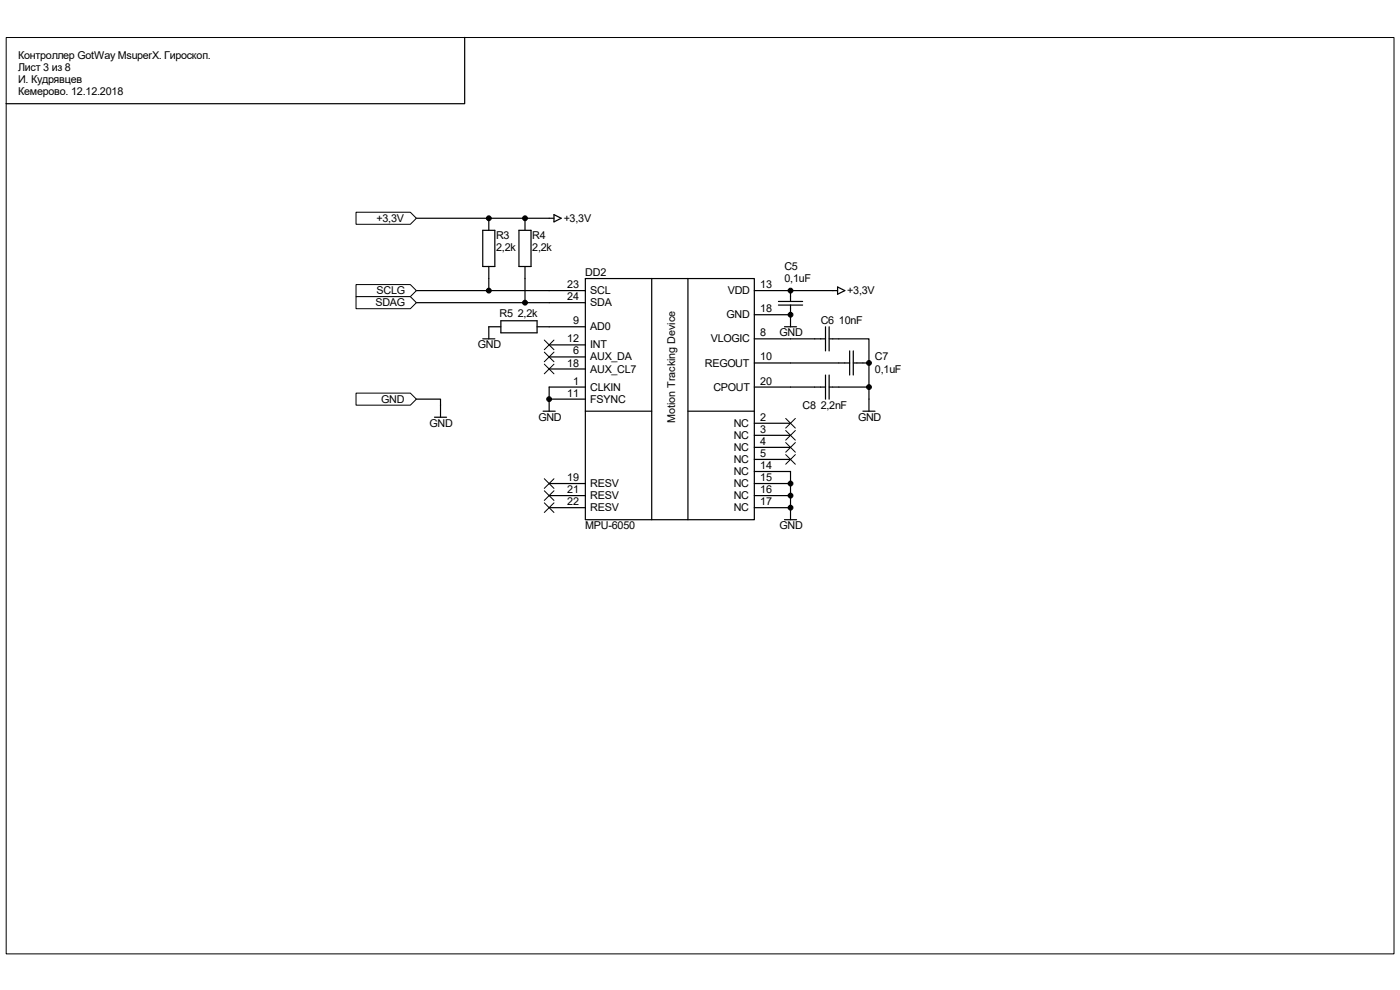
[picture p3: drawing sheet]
<svg xmlns="http://www.w3.org/2000/svg" width="297mm" height="210mm" viewBox="0 0 297 210" stroke-linecap="round" stroke-linejoin="round" font-family="sans-serif">
<g fill="none" stroke="#000" stroke-width=".21">
<path d="M1.3 8h294.4v194.4h-294.4zM115.5 72.1l2 2.1M115.5 74.7l2 2M115.5 77.3l2 2M117.5 72.1l-2 2.1M117.5 74.7l-2 2M117.5 77.3l-2 2M166.7 88.8l2 2M166.7 91.3l2 2.1M166.7 93.9l2 2M166.7 96.4l2 2.1M168.7 88.8l-2 2"/>
<path d="M168.7 91.3l-2 2.1M168.7 93.9l-2 2M168.7 96.4l-2 2.1M115.5 101.6l2 2M115.5 104.1l2 2.1M115.5 106.7l2 2M117.5 101.6l-2 2M117.5 104.1l-2 2.1M117.5 106.7l-2 2"/>
</g>
<g fill="none" stroke="#000" stroke-width=".26">
<path d="M88.3 46.3h29.2M102.4 48.9h2.6v7.6h-2.6zM103.7 46.3v2.6M103.7 56.5v5.2M110.1 48.9h2.6v7.6h-2.6zM111.4 46.3v2.6M111.4 56.5v7.7M117.5 45.5l1.6 .8-1.6 .8zM88.3 61.7h28.2M88.3 64.2h28.2M102.4 71.9h2.6M106.3 69.3h-2.6v2.6"/>
<path d="M106.3 68h7.6v2.6h-7.6zM113.9 69.3h2.6M165.1 64.7h5.2M165.1 64h5.2M166.4 69.3h2.6M167.7 71.9h7.4M167.7 64.7v4.6M167.7 77h12.6M175.1 69.3v5.1M175.1 79.6v5.1M175.9 71.9h8.5v15.3M175.9 69.3v5.1"/>
<path d="M175.9 79.6v5.1M177.7 61.7h-10v2.3M177.7 60.9l1.5 .8-1.5 .7zM180.3 74.4v5.2M181 74.4v5.2M181 77h3.4M115.2 87.2h2.6M116.5 82.1v5.1M167.7 82.1h7.4M175.9 82.1h8.5M183.1 87.2h2.5M166.4 110.3h2.6"/>
<path d="M167.7 100v10.3"/>
</g>
<g fill="#000" stroke="#000" stroke-width=".21">
<circle cx="103.7" cy="46.3" r=".51"/>
<circle cx="111.4" cy="46.3" r=".51"/>
<circle cx="103.7" cy="61.6" r=".51"/>
<circle cx="111.4" cy="64.2" r=".51"/>
<circle cx="167.7" cy="66.8" r=".51"/>
<circle cx="167.7" cy="61.6" r=".51"/>
<circle cx="184.4" cy="77" r=".51"/>
<circle cx="116.5" cy="84.7" r=".51"/>
<circle cx="184.4" cy="82.1" r=".51"/>
<circle cx="167.7" cy="102.6" r=".51"/>
<circle cx="167.7" cy="105.1" r=".51"/>
<circle cx="167.7" cy="107.7" r=".51"/>
</g>
<g fill="#fff" stroke="#000" stroke-width=".21">
<path d="M75.5 45h11.6l1.2 1.3-1.2 1.3h-11.6z" fill-rule="evenodd"/>
<path d="M75.5 83.4h11.6l1.2 1.3-1.2 1.3h-11.6z" fill-rule="evenodd"/>
</g>
<path d="M88.3 84.7h5.2v3.8M92.2 88.5h2.5" fill="none" stroke="#000" stroke-width=".26"/>
<g fill="#fff" stroke="#000" stroke-width=".21">
<path d="M75.5 60.4h11.6l1.2 1.3-1.2 1.2h-11.6z" fill-rule="evenodd"/>
<path d="M75.5 62.9h11.6l1.2 1.3-1.2 1.3h-11.6z" fill-rule="evenodd"/>
</g>
<g fill="none" stroke="#000" stroke-width=".26">
<path d="M98.6 7.9v14.1h-97.3M124.2 59.1h35.8v51.2h-35.8zM138.3 59.1v51.2M145.9 59.1v51.2M116.5 61.7h7.7M116.5 64.2h7.7M116.5 69.3h7.7M116.5 73.2h7.7M116.5 75.7h7.7M116.5 78.3h7.7M160 61.7h7.7M160 71.9h7.7"/>
<path d="M160 77h7.7M160 66.8h7.7M116.5 82.1h7.7M116.5 84.7h7.7M124.2 87.2h14.1M145.9 87.2h14.1M160 82.1h7.7M160 92.3h7.7M160 89.8h7.7M160 94.9h7.7M160 97.5h7.7M116.5 102.6h7.7"/>
<path d="M116.5 105.1h7.7M116.5 107.7h7.7M160 102.6h7.7M160 105.1h7.7M160 107.7h7.7M160 100h7.7"/>
</g>
<g font-size="2.3">
<text x="3.9" y="12.5">Контроллер GotWay MsuperX. Гироскоп.</text>
<text x="3.9" y="15.1">Лист 3 из 8</text>
<text x="3.9" y="17.7">И. Кудрявцев</text>
<text x="3.9" y="20.2">Кемерово. 12.12.2018</text>
<text x="79.9" y="47.1">+3,3V</text>
<text x="119.6" y="47.1">+3,3V</text>
<text x="105.2" y="50.6">R3</text>
<text x="105.2" y="53.2">2,2k</text>
<text x="112.9" y="50.6">R4</text>
<text x="112.9" y="53.2">2,2k</text>
<text x="124.2" y="58.5">DD2</text>
<text x="166.4" y="57.3">C5</text>
<text x="166.4" y="59.9">0,1uF</text>
<text x="79.6" y="65">SDAG</text>
<text x="79.9" y="62.4">SCLG</text>
<text x="120.4" y="61.1">23</text>
<text x="120.4" y="63.7">24</text>
<text x="125.2" y="62.4">SCL</text>
<text x="125.2" y="65">SDA</text>
<text x="154.4" y="62.4">VDD</text>
<text x="161.3" y="61.1">13</text>
<text x="179.7" y="62.4">+3,3V</text>
<text x="106" y="67.3">R5 2,2k</text>
<text x="121.6" y="68.8">9</text>
<text x="125.2" y="70.1">AD0</text>
<text x="154.1" y="67.5">GND</text>
<text x="161.3" y="71.4">8</text>
<text x="161.3" y="66.3">18</text>
<text x="165.4" y="71.4">GND</text>
<text x="174.1" y="68.8">C6 10nF</text>
<text x="101.4" y="73.9">GND</text>
<text x="120.4" y="72.6">12</text>
<text x="120.4" y="77.8">18</text>
<text x="121.6" y="75.2">6</text>
<text x="125.2" y="73.9">INT</text>
<text x="125.2" y="76.5">AUX_DA</text>
<text x="149.5" y="77.8">REGOUT</text>
<text x="150.8" y="72.6">VLOGIC</text>
<text x="161.3" y="76.5">10</text>
<text x="185.6" y="76.5">C7</text>
<text x="121.6" y="81.6">1</text>
<text x="125.2" y="82.9">CLKIN</text>
<text x="125.2" y="79">AUX_CL7</text>
<text x="151.3" y="82.9">CPOUT</text>
<text x="161.3" y="81.6">20</text>
<text x="185.6" y="79">0,1uF</text>
<text x="80.9" y="85.4">GND</text>
<text x="114.2" y="89.3">GND</text>
<text x="120.4" y="84.2">11</text>
<text x="125.2" y="85.4">FSYNC</text>
<text x="143.2" y="89.8" transform="rotate(-90 143.2 89.8)">Motion Tracking Device</text>
<text x="161.3" y="89.3">2</text>
<text x="170.3" y="86.7">C8 2,2nF</text>
<text x="182" y="89.3">GND</text>
<text x="91.1" y="90.6">GND</text>
<text x="155.7" y="93.1">NC</text>
<text x="155.7" y="90.6">NC</text>
<text x="155.7" y="95.7">NC</text>
<text x="161.3" y="91.8">3</text>
<text x="161.3" y="94.4">4</text>
<text x="155.7" y="98.2">NC</text>
<text x="155.7" y="100.8">NC</text>
<text x="161.3" y="96.9">5</text>
<text x="161.3" y="99.5">14</text>
<text x="120.4" y="102.1">19</text>
<text x="120.4" y="104.6">21</text>
<text x="120.4" y="107.2">22</text>
<text x="125.2" y="103.3">RESV</text>
<text x="125.2" y="105.9">RESV</text>
<text x="155.7" y="103.3">NC</text>
<text x="155.7" y="105.9">NC</text>
<text x="161.3" y="102.1">15</text>
<text x="161.3" y="104.6">16</text>
<text x="161.3" y="107.2">17</text>
<text x="124.2" y="112.3">MPU-6050</text>
<text x="125.2" y="108.5">RESV</text>
<text x="155.7" y="108.5">NC</text>
<text x="165.4" y="112.3">GND</text>
</g>
</svg>
